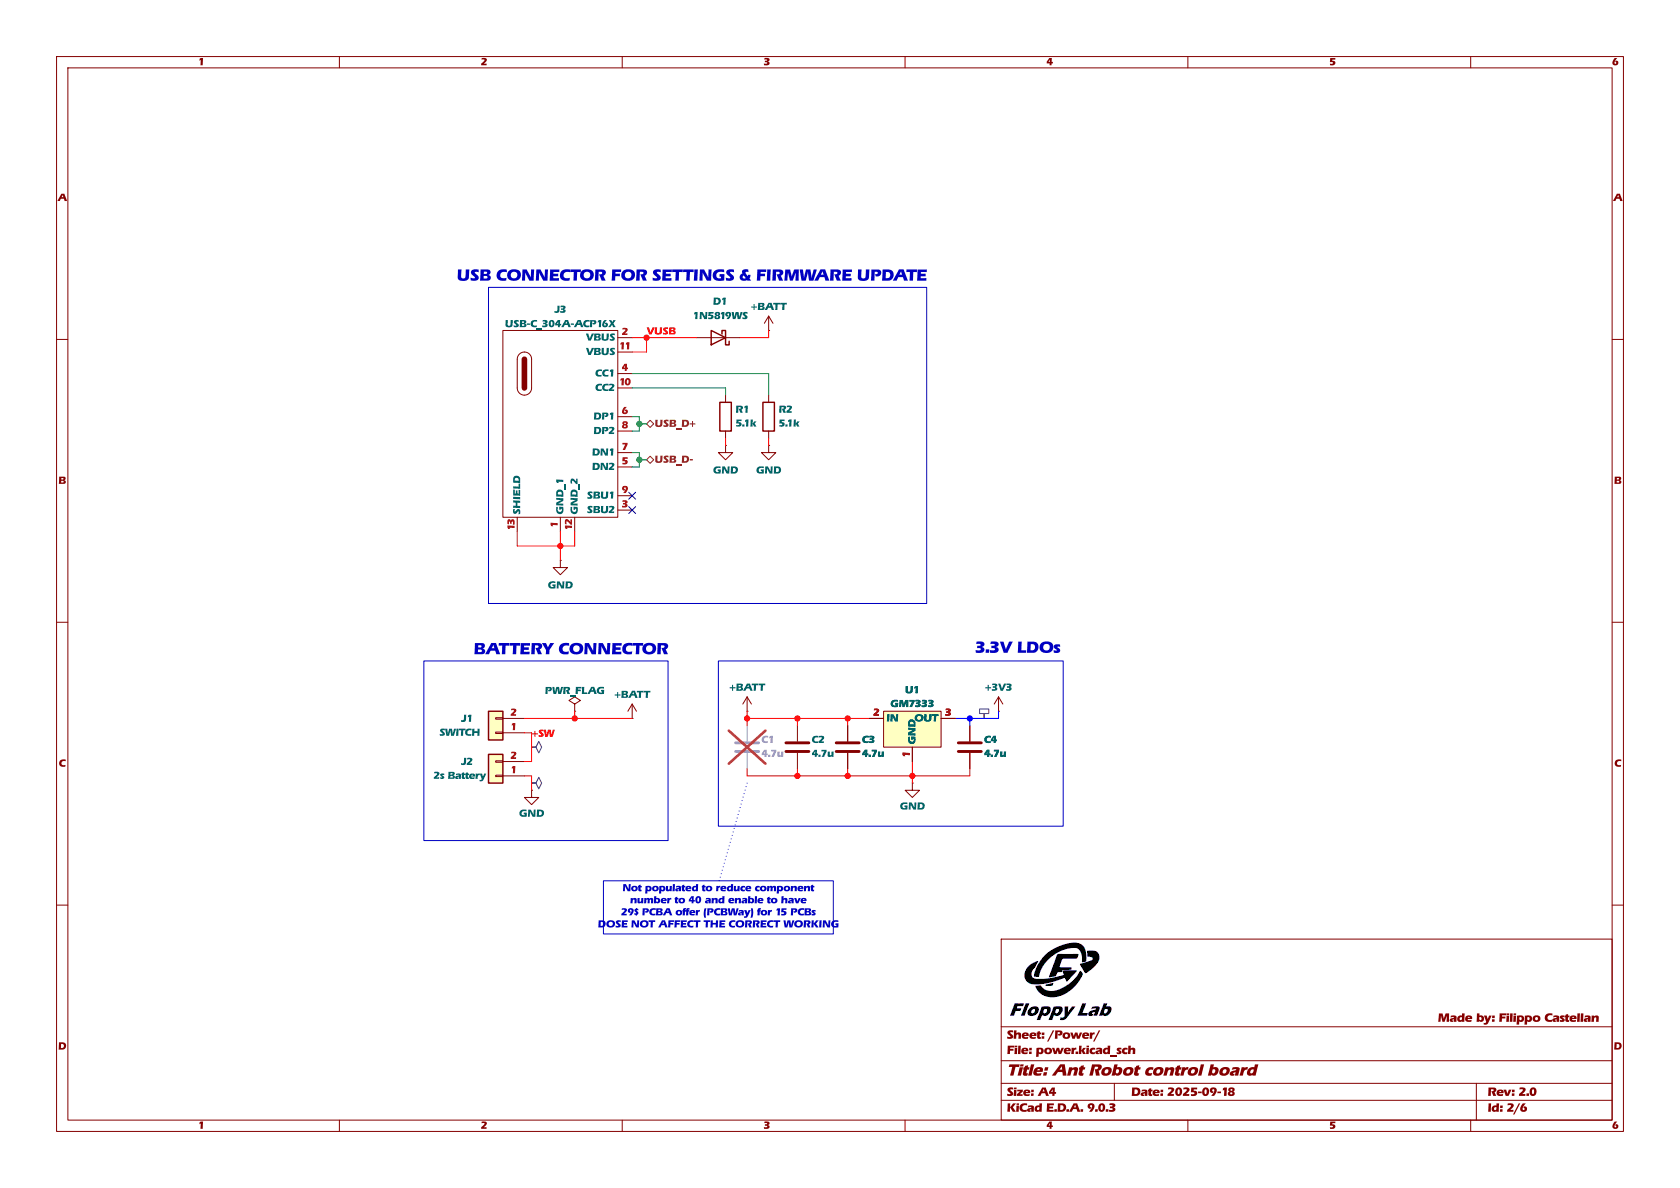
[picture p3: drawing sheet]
(kicad_sch
 (version 20250114)
 (generator "eeschema")
 (generator_version "9.0")
 (paper "A4")
 (title_block
  (title "Ant Robot control board")
  (date "2025-09-18")
  (rev "2.0")
  (company "Filippo Castellan"))
 (lib_symbols
  (symbol "Connector_Generic:Conn_01x02"
   (pin_names
    (offset 1.016) (hide yes)) (exclude_from_sim no) (in_bom yes) (on_board yes)
   (property "Reference" "J" (at 0 2.54 0) (effects (font (size 1.27 1.27))))
   (property "Value" "Conn_01x02" (at 0 -5.08 0) (effects (font (size 1.27 1.27))))
   (property "Footprint" "" (at 0 0 0) (effects (font (size 1.27 1.27)) (hide yes)))
   (property "Datasheet" "~" (at 0 0 0) (effects (font (size 1.27 1.27)) (hide yes)))
   (property "Description" "Generic connector, single row, 01x02, script generated (kicad-library-utils/schlib/autogen/connector/)" (at 0 0 0) (effects (font (size 1.27 1.27)) (hide yes)))
   (symbol "Conn_01x02_1_1"
    (rectangle (start -1.27 1.27) (end 1.27 -3.81) (stroke (width 0.254) (type default)) (fill (type background)))
    (rectangle (start -1.27 0.127) (end 0 -0.127) (stroke (width 0.1524) (type default)) (fill (type none)))
    (rectangle (start -1.27 -2.413) (end 0 -2.667) (stroke (width 0.1524) (type default)) (fill (type none)))
    (pin passive line (at -5.08 0 0) (length 3.81) (name "Pin_1" (effects (font (size 1.27 1.27)))) (number "1" (effects (font (size 1.27 1.27)))))
    (pin passive line (at -5.08 -2.54 0) (length 3.81) (name "Pin_2" (effects (font (size 1.27 1.27)))) (number "2" (effects (font (size 1.27 1.27))))))
   (embedded_fonts no))
  (symbol "Device:C"
   (pin_numbers (hide yes))
   (pin_names
    (offset 0.254)) (exclude_from_sim no) (in_bom yes) (on_board yes)
   (property "Reference" "C" (at 0.635 2.54 0) (effects (font (size 1.27 1.27)) (justify left)))
   (property "Value" "C" (at 0.635 -2.54 0) (effects (font (size 1.27 1.27)) (justify left)))
   (property "Footprint" "" (at 0.9652 -3.81 0) (effects (font (size 1.27 1.27)) (hide yes)))
   (property "Datasheet" "~" (at 0 0 0) (effects (font (size 1.27 1.27)) (hide yes)))
   (property "Description" "Unpolarized capacitor" (at 0 0 0) (effects (font (size 1.27 1.27)) (hide yes)))
   (symbol "C_0_1"
    (polyline (pts (xy -2.032 0.762) (xy 2.032 0.762)) (stroke (width 0.508) (type default)) (fill (type none)))
    (polyline (pts (xy -2.032 -0.762) (xy 2.032 -0.762)) (stroke (width 0.508) (type default)) (fill (type none))))
   (symbol "C_1_1"
    (pin passive line (at 0 3.81 270) (length 2.794) (name "~" (effects (font (size 1.27 1.27)))) (number "1" (effects (font (size 1.27 1.27)))))
    (pin passive line (at 0 -3.81 90) (length 2.794) (name "~" (effects (font (size 1.27 1.27)))) (number "2" (effects (font (size 1.27 1.27))))))
   (embedded_fonts no))
  (symbol "Device:D_Schottky"
   (pin_numbers (hide yes))
   (pin_names
    (offset 1.016) (hide yes)) (exclude_from_sim no) (in_bom yes) (on_board yes)
   (property "Reference" "D" (at 0 2.54 0) (effects (font (size 1.27 1.27))))
   (property "Value" "D_Schottky" (at 0 -2.54 0) (effects (font (size 1.27 1.27))))
   (property "Footprint" "" (at 0 0 0) (effects (font (size 1.27 1.27)) (hide yes)))
   (property "Datasheet" "~" (at 0 0 0) (effects (font (size 1.27 1.27)) (hide yes)))
   (property "Description" "Schottky diode" (at 0 0 0) (effects (font (size 1.27 1.27)) (hide yes)))
   (symbol "D_Schottky_0_1"
    (polyline (pts (xy -1.905 0.635) (xy -1.905 1.27) (xy -1.27 1.27) (xy -1.27 -1.27) (xy -0.635 -1.27) (xy -0.635 -0.635)) (stroke (width 0.254) (type default)) (fill (type none)))
    (polyline (pts (xy 1.27 1.27) (xy 1.27 -1.27) (xy -1.27 0) (xy 1.27 1.27)) (stroke (width 0.254) (type default)) (fill (type none)))
    (polyline (pts (xy 1.27 0) (xy -1.27 0)) (stroke (width 0) (type default)) (fill (type none))))
   (symbol "D_Schottky_1_1"
    (pin passive line (at -3.81 0 0) (length 2.54) (name "K" (effects (font (size 1.27 1.27)))) (number "1" (effects (font (size 1.27 1.27)))))
    (pin passive line (at 3.81 0 180) (length 2.54) (name "A" (effects (font (size 1.27 1.27)))) (number "2" (effects (font (size 1.27 1.27))))))
   (embedded_fonts no))
  (symbol "Device:R"
   (pin_numbers (hide yes))
   (pin_names
    (offset 0)) (exclude_from_sim no) (in_bom yes) (on_board yes)
   (property "Reference" "R" (at 2.032 0 90) (effects (font (size 1.27 1.27))))
   (property "Value" "R" (at 0 0 90) (effects (font (size 1.27 1.27))))
   (property "Footprint" "" (at -1.778 0 90) (effects (font (size 1.27 1.27)) (hide yes)))
   (property "Datasheet" "~" (at 0 0 0) (effects (font (size 1.27 1.27)) (hide yes)))
   (property "Description" "Resistor" (at 0 0 0) (effects (font (size 1.27 1.27)) (hide yes)))
   (symbol "R_0_1"
    (rectangle (start -1.016 -2.54) (end 1.016 2.54) (stroke (width 0.254) (type default)) (fill (type none))))
   (symbol "R_1_1"
    (pin passive line (at 0 3.81 270) (length 1.27) (name "~" (effects (font (size 1.27 1.27)))) (number "1" (effects (font (size 1.27 1.27)))))
    (pin passive line (at 0 -3.81 90) (length 1.27) (name "~" (effects (font (size 1.27 1.27)))) (number "2" (effects (font (size 1.27 1.27))))))
   (embedded_fonts no))
  (symbol "_MIA:USB-C_304A-ACP16X" (exclude_from_sim no) (in_bom yes) (on_board yes)
   (property "Reference" "J1" (at 0 18.889 0) (effects (font (size 1.27 1.27))))
   (property "Value" "USB-C_304A-ACP16X" (at 0 16.3521 0) (effects (font (size 1.27 1.27))))
   (property "Footprint" "_MIA footprint:USB_C_304A-ACP16X" (at 0 2.54 0) (effects (font (size 1.27 1.27)) (hide yes)))
   (property "Datasheet" "https://datasheet.lcsc.com/lcsc/2110291630_XUNPU-TYPEC-304A-ACP16W_C2909607.pdf" (at 0 2.54 0) (effects (font (size 1.27 1.27)) (hide yes)))
   (property "Description" "" (at 0 0 0) (effects (font (size 1.27 1.27)) (hide yes)))
   (symbol "USB-C_304A-ACP16X_0_1"
    (rectangle (start -10.16 15.24) (end 10.16 -17.78) (stroke (width 0.1524) (type default)) (fill (type none)))
    (polyline (pts (xy -7.62 10.16) (xy -7.62 5.08)) (stroke (width 0.1524) (type default)) (fill (type none)))
    (arc (start -6.35 11.43) (mid -5.452 11.058) (end -5.08 10.16) (stroke (width 0.1524) (type default)) (fill (type none)))
    (arc (start -5.08 5.08) (mid -5.452 4.182) (end -6.35 3.81) (stroke (width 0.1524) (type default)) (fill (type none)))
    (polyline (pts (xy -6.35 10.16) (xy -6.35 10.16)) (stroke (width 0.1524) (type default)) (fill (type none)))
    (polyline (pts (xy -6.35 10.16) (xy -6.35 5.08)) (stroke (width 1) (type default)) (fill (type none)))
    (arc (start -7.62 10.16) (mid -7.248 11.058) (end -6.35 11.43) (stroke (width 0.1524) (type default)) (fill (type none)))
    (arc (start -6.35 3.81) (mid -7.248 4.182) (end -7.62 5.08) (stroke (width 0.1524) (type default)) (fill (type none)))
    (polyline (pts (xy -5.08 10.16) (xy -5.08 5.08)) (stroke (width 0.1524) (type default)) (fill (type none))))
   (symbol "USB-C_304A-ACP16X_1_1"
    (pin power_out line (at -7.62 -20.32 90) (length 2.54) (name "SHIELD" (effects (font (size 1.27 1.27)))) (number "13" (effects (font (size 1.27 1.27)))))
    (pin power_out line (at 0 -20.32 90) (length 2.54) (name "GND_1" (effects (font (size 1.27 1.27)))) (number "1" (effects (font (size 1.27 1.27)))))
    (pin power_out line (at 2.54 -20.32 90) (length 2.54) (name "GND_2" (effects (font (size 1.27 1.27)))) (number "12" (effects (font (size 1.27 1.27)))))
    (pin power_out line (at 12.7 13.97 180) (length 2.54) (name "VBUS" (effects (font (size 1.27 1.27)))) (number "2" (effects (font (size 1.27 1.27)))))
    (pin power_out line (at 12.7 11.43 180) (length 2.54) (name "VBUS" (effects (font (size 1.27 1.27)))) (number "11" (effects (font (size 1.27 1.27)))))
    (pin unspecified line (at 12.7 7.62 180) (length 2.54) (name "CC1" (effects (font (size 1.27 1.27)))) (number "4" (effects (font (size 1.27 1.27)))))
    (pin unspecified line (at 12.7 5.08 180) (length 2.54) (name "CC2" (effects (font (size 1.27 1.27)))) (number "10" (effects (font (size 1.27 1.27)))))
    (pin bidirectional line (at 12.7 0 180) (length 2.54) (name "DP1" (effects (font (size 1.27 1.27)))) (number "6" (effects (font (size 1.27 1.27)))))
    (pin bidirectional line (at 12.7 -2.54 180) (length 2.54) (name "DP2" (effects (font (size 1.27 1.27)))) (number "8" (effects (font (size 1.27 1.27)))))
    (pin bidirectional line (at 12.7 -6.35 180) (length 2.54) (name "DN1" (effects (font (size 1.27 1.27)))) (number "7" (effects (font (size 1.27 1.27)))))
    (pin bidirectional line (at 12.7 -8.89 180) (length 2.54) (name "DN2" (effects (font (size 1.27 1.27)))) (number "5" (effects (font (size 1.27 1.27)))))
    (pin unspecified line (at 12.7 -13.97 180) (length 2.54) (name "SBU1" (effects (font (size 1.27 1.27)))) (number "9" (effects (font (size 1.27 1.27)))))
    (pin unspecified line (at 12.7 -16.51 180) (length 2.54) (name "SBU2" (effects (font (size 1.27 1.27)))) (number "3" (effects (font (size 1.27 1.27))))))
   (embedded_fonts no))
  (symbol "_My_power_management_IC:GM7333" (exclude_from_sim no) (in_bom yes) (on_board yes)
   (property "Reference" "U1" (at 0 3.7156 0) (effects (font (size 1.27 1.27))))
   (property "Value" "GM7333" (at 0 1.27 0) (effects (font (size 1.27 1.27))))
   (property "Footprint" "Package_TO_SOT_SMD:SOT-89-3" (at 0.762 12.446 0) (effects (font (size 1.27 1.27)) (hide yes)))
   (property "Datasheet" "https://www.lcsc.com/datasheet/lcsc_datasheet_2308181508_GATEMODE-GM7333_C2833582.pdf" (at 0.254 16.002 0) (effects (font (size 1.27 1.27)) (hide yes)))
   (property "Description" "250mA LDO 40Vin 3.3Vout" (at 0.254 14.224 0) (effects (font (size 1.27 1.27)) (hide yes)))
   (property "LCSC" "C2833582" (at 0 0 0) (effects (font (size 1.27 1.27)) (hide yes)))
   (symbol "GM7333_1_1"
    (rectangle (start -5.08 0) (end 5.08 -6.35) (stroke (width 0) (type default)) (fill (type background)))
    (pin power_in line (at -7.62 -1.27 0) (length 2.54) (name "IN" (effects (font (size 1.27 1.27)))) (number "2" (effects (font (size 1.27 1.27)))))
    (pin power_in line (at 0 -8.89 90) (length 2.54) (name "GND" (effects (font (size 1.27 1.27)))) (number "1" (effects (font (size 1.27 1.27)))))
    (pin power_out line (at 7.62 -1.27 180) (length 2.54) (name "OUT" (effects (font (size 1.27 1.27)))) (number "3" (effects (font (size 1.27 1.27))))))
   (embedded_fonts no))
  (symbol "power:+3V3"
   (power)
   (pin_numbers (hide yes))
   (pin_names
    (offset 0) (hide yes)) (exclude_from_sim no) (in_bom yes) (on_board yes)
   (property "Reference" "#PWR" (at 0 -3.81 0) (effects (font (size 1.27 1.27)) (hide yes)))
   (property "Value" "+3V3" (at 0 3.556 0) (effects (font (size 1.27 1.27))))
   (property "Footprint" "" (at 0 0 0) (effects (font (size 1.27 1.27)) (hide yes)))
   (property "Datasheet" "" (at 0 0 0) (effects (font (size 1.27 1.27)) (hide yes)))
   (property "Description" "Power symbol creates a global label with name \"+3V3\"" (at 0 0 0) (effects (font (size 1.27 1.27)) (hide yes)))
   (symbol "+3V3_0_1"
    (polyline (pts (xy -0.762 1.27) (xy 0 2.54)) (stroke (width 0) (type default)) (fill (type none)))
    (polyline (pts (xy 0 2.54) (xy 0.762 1.27)) (stroke (width 0) (type default)) (fill (type none)))
    (polyline (pts (xy 0 0) (xy 0 2.54)) (stroke (width 0) (type default)) (fill (type none))))
   (symbol "+3V3_1_1"
    (pin power_in line (at 0 0 90) (length 0) (name "~" (effects (font (size 1.27 1.27)))) (number "1" (effects (font (size 1.27 1.27))))))
   (embedded_fonts no))
  (symbol "power:+BATT"
   (power)
   (pin_numbers (hide yes))
   (pin_names
    (offset 0) (hide yes)) (exclude_from_sim no) (in_bom yes) (on_board yes)
   (property "Reference" "#PWR" (at 0 -3.81 0) (effects (font (size 1.27 1.27)) (hide yes)))
   (property "Value" "+BATT" (at 0 3.556 0) (effects (font (size 1.27 1.27))))
   (property "Footprint" "" (at 0 0 0) (effects (font (size 1.27 1.27)) (hide yes)))
   (property "Datasheet" "" (at 0 0 0) (effects (font (size 1.27 1.27)) (hide yes)))
   (property "Description" "Power symbol creates a global label with name \"+BATT\"" (at 0 0 0) (effects (font (size 1.27 1.27)) (hide yes)))
   (symbol "+BATT_0_1"
    (polyline (pts (xy -0.762 1.27) (xy 0 2.54)) (stroke (width 0) (type default)) (fill (type none)))
    (polyline (pts (xy 0 2.54) (xy 0.762 1.27)) (stroke (width 0) (type default)) (fill (type none)))
    (polyline (pts (xy 0 0) (xy 0 2.54)) (stroke (width 0) (type default)) (fill (type none))))
   (symbol "+BATT_1_1"
    (pin power_in line (at 0 0 90) (length 0) (name "~" (effects (font (size 1.27 1.27)))) (number "1" (effects (font (size 1.27 1.27))))))
   (embedded_fonts no))
  (symbol "power:GND"
   (power)
   (pin_numbers (hide yes))
   (pin_names
    (offset 0) (hide yes)) (exclude_from_sim no) (in_bom yes) (on_board yes)
   (property "Reference" "#PWR" (at 0 -6.35 0) (effects (font (size 1.27 1.27)) (hide yes)))
   (property "Value" "GND" (at 0 -3.81 0) (effects (font (size 1.27 1.27))))
   (property "Footprint" "" (at 0 0 0) (effects (font (size 1.27 1.27)) (hide yes)))
   (property "Datasheet" "" (at 0 0 0) (effects (font (size 1.27 1.27)) (hide yes)))
   (property "Description" "Power symbol creates a global label with name \"GND\" , ground" (at 0 0 0) (effects (font (size 1.27 1.27)) (hide yes)))
   (symbol "GND_0_1"
    (polyline (pts (xy 0 0) (xy 0 -1.27) (xy 1.27 -1.27) (xy 0 -2.54) (xy -1.27 -1.27) (xy 0 -1.27)) (stroke (width 0) (type default)) (fill (type none))))
   (symbol "GND_1_1"
    (pin power_in line (at 0 0 270) (length 0) (name "~" (effects (font (size 1.27 1.27)))) (number "1" (effects (font (size 1.27 1.27))))))
   (embedded_fonts no))
  (symbol "power:PWR_FLAG"
   (power)
   (pin_numbers (hide yes))
   (pin_names
    (offset 0) (hide yes)) (exclude_from_sim no) (in_bom yes) (on_board yes)
   (property "Reference" "#FLG" (at 0 1.905 0) (effects (font (size 1.27 1.27)) (hide yes)))
   (property "Value" "PWR_FLAG" (at 0 3.81 0) (effects (font (size 1.27 1.27))))
   (property "Footprint" "" (at 0 0 0) (effects (font (size 1.27 1.27)) (hide yes)))
   (property "Datasheet" "~" (at 0 0 0) (effects (font (size 1.27 1.27)) (hide yes)))
   (property "Description" "Special symbol for telling ERC where power comes from" (at 0 0 0) (effects (font (size 1.27 1.27)) (hide yes)))
   (symbol "PWR_FLAG_0_0"
    (pin power_out line (at 0 0 90) (length 0) (name "pwr" (effects (font (size 1.27 1.27)))) (number "1" (effects (font (size 1.27 1.27))))))
   (symbol "PWR_FLAG_0_1"
    (polyline (pts (xy 0 0) (xy 0 1.27) (xy -1.016 1.905) (xy 0 2.54) (xy 1.016 1.905) (xy 0 1.27)) (stroke (width 0) (type default)) (fill (type none))))
   (embedded_fonts no)))
 (rectangle
  (start 86.36 50.8)
  (end 163.83 106.68)
  (stroke (width 0) (type default))
  (fill (type none)))
 (rectangle
  (start 74.93 116.84)
  (end 118.11 148.59)
  (stroke (width 0) (type default))
  (fill (type none)))
 (rectangle
  (start 127 116.84)
  (end 187.96 146.05)
  (stroke (width 0) (type default))
  (fill (type none)))
 (rectangle
  (start 106.68 155.702)
  (end 147.32 165.1)
  (stroke (width 0) (type default))
  (fill (type none)))
 (text "BATTERY CONNECTOR"
  (exclude_from_sim no)
  (at 118.11 115.57 0)
  (effects (font (size 2 2) (thickness 0.4)
    (bold yes)) (justify right)))
 (text "3.3V LDOs"
  (exclude_from_sim no)
  (at 187.452 115.316 0)
  (effects (font (size 2 2) (thickness 0.4)
    (bold yes)) (justify right)))
 (text "USB CONNECTOR FOR SETTINGS & FIRMWARE UPDATE"
  (exclude_from_sim no)
  (at 163.83 49.53 0)
  (effects (font (size 2 2) (thickness 0.4)
    (bold yes)) (justify right)))
 (text "Not populated to reduce component\nnumber to 40 and enable to have\n29$ PCBA offer (PCBWay) for 15 PCBs\nDOSE NOT AFFECT THE CORRECT WORKING"
  (exclude_from_sim no)
  (at 127 160.782 0)
  (effects (font (size 1.27 1.27))))
 (junction
  (at 113.03 74.93)
  (diameter 0)
  (color 0 0 0 0))
 (junction
  (at 114.3 59.69)
  (diameter 0)
  (color 0 0 0 0))
 (junction
  (at 113.03 81.28)
  (diameter 0)
  (color 0 0 0 0))
 (junction
  (at 140.97 137.16)
  (diameter 0)
  (color 0 0 0 0))
 (junction
  (at 149.86 137.16)
  (diameter 0)
  (color 0 0 0 0))
 (junction
  (at 161.29 137.16)
  (diameter 0)
  (color 0 0 0 0))
 (junction
  (at 149.86 127)
  (diameter 0)
  (color 0 0 0 0))
 (junction
  (at 101.6 127)
  (diameter 0)
  (color 0 0 0 0))
 (junction
  (at 99.06 96.52)
  (diameter 0)
  (color 0 0 0 0))
 (junction
  (at 171.45 127)
  (diameter 0)
  (color 0 0 0 0))
 (junction
  (at 140.97 127)
  (diameter 0)
  (color 0 0 0 0))
 (junction
  (at 132.08 127)
  (diameter 0)
  (color 0 0 0 0))
 (no_connect
  (at 111.76 87.63))
 (no_connect
  (at 111.76 90.17))
 (wire
  (pts (xy 93.98 129.54) (xy 92.71 129.54))
  (stroke (width 0) (type default)))
 (wire
  (pts (xy 111.76 80.01) (xy 113.03 80.01))
  (stroke (width 0) (type default)))
 (wire
  (pts (xy 99.06 96.52) (xy 101.6 96.52))
  (stroke (width 0) (type default)))
 (wire
  (pts (xy 140.97 137.16) (xy 149.86 137.16))
  (stroke (width 0) (type default)))
 (wire
  (pts (xy 111.76 76.2) (xy 113.03 76.2))
  (stroke (width 0) (type default)))
 (wire
  (pts (xy 132.08 127) (xy 132.08 128.27))
  (stroke (width 0) (type default)))
 (wire
  (pts (xy 132.08 137.16) (xy 140.97 137.16))
  (stroke (width 0) (type default)))
 (wire
  (pts (xy 93.98 137.16) (xy 93.98 139.7))
  (stroke (width 0) (type default)))
 (wire
  (pts (xy 91.44 96.52) (xy 99.06 96.52))
  (stroke (width 0) (type default)))
 (wire
  (pts (xy 113.03 74.93) (xy 114.3 74.93))
  (stroke (width 0) (type default)))
 (wire
  (pts (xy 92.71 127) (xy 101.6 127))
  (stroke (width 0) (type default)))
 (wire
  (pts (xy 132.08 125.73) (xy 132.08 127))
  (stroke (width 0) (type default)))
 (wire
  (pts (xy 93.98 134.62) (xy 92.71 134.62))
  (stroke (width 0) (type default)))
 (wire
  (pts (xy 161.29 134.62) (xy 161.29 137.16))
  (stroke (width 0) (type default)))
 (wire
  (pts (xy 113.03 81.28) (xy 113.03 80.01))
  (stroke (width 0) (type default)))
 (wire
  (pts (xy 149.86 127) (xy 153.67 127))
  (stroke (width 0) (type default)))
 (wire
  (pts (xy 171.45 127) (xy 171.45 128.27))
  (stroke (width 0) (type default)))
 (wire
  (pts (xy 101.6 127) (xy 111.76 127))
  (stroke (width 0) (type default)))
 (wire
  (pts (xy 128.27 77.47) (xy 128.27 78.74))
  (stroke (width 0) (type default)))
 (wire
  (pts (xy 128.27 68.58) (xy 128.27 69.85))
  (stroke (width 0) (type default)))
 (wire
  (pts (xy 99.06 96.52) (xy 99.06 99.06))
  (stroke (width 0) (type default)))
 (wire
  (pts (xy 132.08 127) (xy 140.97 127))
  (stroke (width 0) (type default)))
 (wire
  (pts (xy 161.29 137.16) (xy 161.29 138.43))
  (stroke (width 0) (type default)))
 (wire
  (pts (xy 168.91 127) (xy 171.45 127))
  (stroke (width 0) (type default)))
 (wire
  (pts (xy 114.3 62.23) (xy 114.3 59.69))
  (stroke (width 0) (type default)))
 (wire
  (pts (xy 149.86 127) (xy 149.86 128.27))
  (stroke (width 0) (type default)))
 (wire
  (pts (xy 113.03 76.2) (xy 113.03 74.93))
  (stroke (width 0) (type default)))
 (wire
  (pts (xy 135.89 69.85) (xy 135.89 66.04))
  (stroke (width 0) (type default)))
 (wire
  (pts (xy 132.08 135.89) (xy 132.08 137.16))
  (stroke (width 0) (type default)))
 (wire
  (pts (xy 171.45 127) (xy 176.53 127))
  (stroke (width 0) (type default)))
 (wire
  (pts (xy 111.76 73.66) (xy 113.03 73.66))
  (stroke (width 0) (type default)))
 (wire
  (pts (xy 92.71 137.16) (xy 93.98 137.16))
  (stroke (width 0) (type default)))
 (wire
  (pts (xy 111.76 59.69) (xy 114.3 59.69))
  (stroke (width 0) (type default)))
 (wire
  (pts (xy 149.86 137.16) (xy 149.86 135.89))
  (stroke (width 0) (type default)))
 (wire
  (pts (xy 171.45 137.16) (xy 171.45 135.89))
  (stroke (width 0) (type default)))
 (wire
  (pts (xy 101.6 127) (xy 101.6 125.73))
  (stroke (width 0) (type default)))
 (wire
  (pts (xy 93.98 129.54) (xy 93.98 134.62))
  (stroke (width 0) (type default)))
 (wire
  (pts (xy 111.76 62.23) (xy 114.3 62.23))
  (stroke (width 0) (type default)))
 (wire
  (pts (xy 140.97 127) (xy 149.86 127))
  (stroke (width 0) (type default)))
 (wire
  (pts (xy 113.03 74.93) (xy 113.03 73.66))
  (stroke (width 0) (type default)))
 (wire
  (pts (xy 130.81 59.69) (xy 135.89 59.69))
  (stroke (width 0) (type default)))
 (wire
  (pts (xy 113.03 81.28) (xy 113.03 82.55))
  (stroke (width 0) (type default)))
 (wire
  (pts (xy 101.6 96.52) (xy 101.6 93.98))
  (stroke (width 0) (type default)))
 (wire
  (pts (xy 140.97 135.89) (xy 140.97 137.16))
  (stroke (width 0) (type default)))
 (wire
  (pts (xy 135.89 77.47) (xy 135.89 78.74))
  (stroke (width 0) (type default)))
 (wire
  (pts (xy 161.29 137.16) (xy 171.45 137.16))
  (stroke (width 0) (type default)))
 (wire
  (pts (xy 176.53 125.73) (xy 176.53 127))
  (stroke (width 0) (type default)))
 (wire
  (pts (xy 135.89 66.04) (xy 111.76 66.04))
  (stroke (width 0) (type default)))
 (wire
  (pts (xy 113.03 81.28) (xy 114.3 81.28))
  (stroke (width 0) (type default)))
 (wire
  (pts (xy 140.97 127) (xy 140.97 128.27))
  (stroke (width 0) (type default)))
 (wire
  (pts (xy 111.76 68.58) (xy 128.27 68.58))
  (stroke (width 0) (type default)))
 (wire
  (pts (xy 111.76 82.55) (xy 113.03 82.55))
  (stroke (width 0) (type default)))
 (wire
  (pts (xy 149.86 137.16) (xy 161.29 137.16))
  (stroke (width 0) (type default)))
 (wire
  (pts (xy 99.06 93.98) (xy 99.06 96.52))
  (stroke (width 0) (type default)))
 (wire
  (pts (xy 135.89 58.42) (xy 135.89 59.69))
  (stroke (width 0) (type default)))
 (polyline
  (pts (xy 132.08 138.43) (xy 127 156.21))
  (stroke (width 0) (type dot)))
 (wire
  (pts (xy 91.44 93.98) (xy 91.44 96.52))
  (stroke (width 0) (type default)))
 (wire
  (pts (xy 114.3 59.69) (xy 123.19 59.69))
  (stroke (width 0) (type default)))
 (label "+SW"
  (at 93.98 130.81 0)
  (effects (font (size 1.27 1.27)) (justify left bottom)))
 (label "VUSB"
  (at 114.3 59.69 0)
  (effects (font (size 1.27 1.27)) (justify left bottom)))
 (hierarchical_label "USB_D+"
  (shape bidirectional)
  (at 114.3 74.93 0)
  (effects (font (size 1.27 1.27)) (justify left)))
 (hierarchical_label "USB_D-"
  (shape bidirectional)
  (at 114.3 81.28 0)
  (effects (font (size 1.27 1.27)) (justify left)))
 (netclass_flag ""
  (length 1.27)
  (shape diamond)
  (at 93.98 138.43 270)
  (fields_autoplaced yes)
  (effects (font (size 1.27 1.27)) (justify right bottom))
  (property "Netclass" "Power" (at 95.25 137.2235 90) (effects (font (size 1.27 1.27)
    (italic yes)) (justify left) (hide yes))))
 (netclass_flag ""
  (length 1.27)
  (shape rectangle)
  (at 173.99 127 0)
  (fields_autoplaced yes)
  (effects (font (size 1.27 1.27)) (justify left bottom))
  (property "Netclass" "Power Logic" (at 175.1965 125.73 0) (effects (font (size 1.27 1.27)
    (italic yes)) (justify left) (hide yes))))
 (netclass_flag ""
  (length 1.27)
  (shape diamond)
  (at 93.98 132.08 270)
  (fields_autoplaced yes)
  (effects (font (size 1.27 1.27)) (justify right bottom))
  (property "Netclass" "Power" (at 95.25 130.8735 90) (effects (font (size 1.27 1.27)
    (italic yes)) (justify left) (hide yes))))
 (symbol
  (lib_id "Connector_Generic:Conn_01x02")
  (at 87.63 137.16 180)
  (unit 1)
  (exclude_from_sim no)
  (in_bom no)
  (on_board yes)
  (dnp no)
  (property "Reference" "J2" (at 82.55 134.6946 0) (effects (font (size 1.27 1.27))))
  (property "Value" "2s Battery" (at 81.28 137.16 0) (effects (font (size 1.27 1.27))))
  (property "Footprint" "_MY_connectors:01x02_TH_pad_renforced" (at 87.63 137.16 0) (effects (font (size 1.27 1.27)) (hide yes)))
  (property "Datasheet" "~" (at 87.63 137.16 0) (effects (font (size 1.27 1.27)) (hide yes)))
  (property "Description" "Generic connector, single row, 01x02, script generated (kicad-library-utils/schlib/autogen/connector/)" (at 87.63 137.16 0) (effects (font (size 1.27 1.27)) (hide yes)))
  (pin "1")
  (pin "2"))
 (symbol
  (lib_id "power:PWR_FLAG")
  (at 101.6 125.73 0)
  (unit 1)
  (exclude_from_sim no)
  (in_bom yes)
  (on_board yes)
  (dnp no)
  (fields_autoplaced yes)
  (property "Reference" "#FLG01" (at 101.6 123.825 0) (effects (font (size 1.27 1.27)) (hide yes)))
  (property "Value" "PWR_FLAG" (at 101.6 122.1542 0) (effects (font (size 1.27 1.27))))
  (property "Footprint" "" (at 101.6 125.73 0) (effects (font (size 1.27 1.27)) (hide yes)))
  (property "Datasheet" "~" (at 101.6 125.73 0) (effects (font (size 1.27 1.27)) (hide yes)))
  (property "Description" "" (at 101.6 125.73 0) (effects (font (size 1.27 1.27)) (hide yes)))
  (pin "1"))
 (symbol
  (lib_id "Device:R")
  (at 128.27 73.66 0)
  (unit 1)
  (exclude_from_sim no)
  (in_bom yes)
  (on_board yes)
  (dnp no)
  (property "Reference" "R1" (at 130.048 72.4372 0) (effects (font (size 1.27 1.27)) (justify left)))
  (property "Value" "5.1k" (at 130.048 74.8828 0) (effects (font (size 1.27 1.27)) (justify left)))
  (property "Footprint" "Resistor_SMD:R_0402_1005Metric" (at 126.492 73.66 90) (effects (font (size 1.27 1.27)) (hide yes)))
  (property "Datasheet" "~" (at 128.27 73.66 0) (effects (font (size 1.27 1.27)) (hide yes)))
  (property "Description" "Resistor" (at 128.27 73.66 0) (effects (font (size 1.27 1.27)) (hide yes)))
  (property "LCSC" "C25905" (at 128.27 73.66 0) (effects (font (size 1.27 1.27)) (hide yes)))
  (pin "1")
  (pin "2"))
 (symbol
  (lib_id "_My_power_management_IC:GM7333")
  (at 161.29 125.73 0)
  (unit 1)
  (exclude_from_sim no)
  (in_bom yes)
  (on_board yes)
  (dnp no)
  (property "Reference" "U1" (at 161.29 122.0144 0) (effects (font (size 1.27 1.27))))
  (property "Value" "GM7333" (at 161.29 124.46 0) (effects (font (size 1.27 1.27))))
  (property "Footprint" "Package_TO_SOT_SMD:SOT-89-3" (at 162.052 113.284 0) (effects (font (size 1.27 1.27)) (hide yes)))
  (property "Datasheet" "https://www.lcsc.com/datasheet/lcsc_datasheet_2308181508_GATEMODE-GM7333_C2833582.pdf" (at 161.544 109.728 0) (effects (font (size 1.27 1.27)) (hide yes)))
  (property "Description" "250mA LDO 40Vin 3.3Vout" (at 161.544 111.506 0) (effects (font (size 1.27 1.27)) (hide yes)))
  (property "LCSC" "C2833582" (at 161.29 125.73 0) (effects (font (size 1.27 1.27)) (hide yes)))
  (pin "3")
  (pin "1")
  (pin "2"))
 (symbol
  (lib_id "Device:D_Schottky")
  (at 127 59.69 180)
  (unit 1)
  (exclude_from_sim no)
  (in_bom yes)
  (on_board yes)
  (dnp no)
  (fields_autoplaced yes)
  (property "Reference" "D1" (at 127.3175 53.34 0) (effects (font (size 1.27 1.27))))
  (property "Value" "1N5819WS" (at 127.3175 55.88 0) (effects (font (size 1.27 1.27))))
  (property "Footprint" "Diode_SMD:D_SOD-323" (at 127 59.69 0) (effects (font (size 1.27 1.27)) (hide yes)))
  (property "Datasheet" "https://www.lcsc.com/datasheet/C191023.pdf" (at 127 59.69 0) (effects (font (size 1.27 1.27)) (hide yes)))
  (property "Description" "Schottky diode" (at 127 59.69 0) (effects (font (size 1.27 1.27)) (hide yes)))
  (property "LCSC" "C191023" (at 127 59.69 0) (effects (font (size 1.27 1.27)) (hide yes)))
  (pin "1")
  (pin "2"))
 (symbol
  (lib_id "_MIA:USB-C_304A-ACP16X")
  (at 99.06 73.66 0)
  (unit 1)
  (exclude_from_sim no)
  (in_bom yes)
  (on_board yes)
  (dnp no)
  (fields_autoplaced yes)
  (property "Reference" "J3" (at 99.06 54.771 0) (effects (font (size 1.27 1.27))))
  (property "Value" "USB-C_304A-ACP16X" (at 99.06 57.3079 0) (effects (font (size 1.27 1.27))))
  (property "Footprint" "_MIA footprint:USB_C_304A-ACP16X" (at 99.06 71.12 0) (effects (font (size 1.27 1.27)) (hide yes)))
  (property "Datasheet" "https://datasheet.lcsc.com/lcsc/2110291630_XUNPU-TYPEC-304A-ACP16W_C2909607.pdf" (at 99.06 71.12 0) (effects (font (size 1.27 1.27)) (hide yes)))
  (property "Description" "" (at 99.06 73.66 0) (effects (font (size 1.27 1.27)) (hide yes)))
  (property "LCSC" "C2909609" (at 99.06 73.66 0) (effects (font (size 1.27 1.27)) (hide yes)))
  (pin "1")
  (pin "10")
  (pin "11")
  (pin "12")
  (pin "13")
  (pin "2")
  (pin "3")
  (pin "4")
  (pin "5")
  (pin "6")
  (pin "7")
  (pin "8")
  (pin "9"))
 (symbol
  (lib_id "power:GND")
  (at 99.06 99.06 0)
  (unit 1)
  (exclude_from_sim no)
  (in_bom yes)
  (on_board yes)
  (dnp no)
  (property "Reference" "#PWR02" (at 99.06 105.41 0) (effects (font (size 1.27 1.27)) (hide yes)))
  (property "Value" "GND" (at 99.06 103.5034 0) (effects (font (size 1.27 1.27))))
  (property "Footprint" "" (at 99.06 99.06 0) (effects (font (size 1.27 1.27)) (hide yes)))
  (property "Datasheet" "" (at 99.06 99.06 0) (effects (font (size 1.27 1.27)) (hide yes)))
  (property "Description" "" (at 99.06 99.06 0) (effects (font (size 1.27 1.27)) (hide yes)))
  (pin "1"))
 (symbol
  (lib_id "power:GND")
  (at 161.29 138.43 0)
  (unit 1)
  (exclude_from_sim no)
  (in_bom yes)
  (on_board yes)
  (dnp no)
  (property "Reference" "#PWR08" (at 161.29 144.78 0) (effects (font (size 1.27 1.27)) (hide yes)))
  (property "Value" "GND" (at 161.29 142.5837 0) (effects (font (size 1.27 1.27))))
  (property "Footprint" "" (at 161.29 138.43 0) (effects (font (size 1.27 1.27)) (hide yes)))
  (property "Datasheet" "" (at 161.29 138.43 0) (effects (font (size 1.27 1.27)) (hide yes)))
  (property "Description" "Power symbol creates a global label with name \"GND\" , ground" (at 161.29 138.43 0) (effects (font (size 1.27 1.27)) (hide yes)))
  (pin "1"))
 (symbol
  (lib_id "Device:C")
  (at 132.08 132.08 0)
  (unit 1)
  (exclude_from_sim no)
  (in_bom yes)
  (on_board yes)
  (dnp yes)
  (property "Reference" "C1" (at 134.62 130.81 0) (effects (font (size 1.27 1.27)) (justify left)))
  (property "Value" "4.7u" (at 134.62 133.2754 0) (effects (font (size 1.27 1.27)) (justify left)))
  (property "Footprint" "Capacitor_SMD:C_0402_1005Metric" (at 133.0452 135.89 0) (effects (font (size 1.27 1.27)) (hide yes)))
  (property "Datasheet" "~" (at 132.08 132.08 0) (effects (font (size 1.27 1.27)) (hide yes)))
  (property "Description" "Unpolarized capacitor" (at 132.08 132.08 0) (effects (font (size 1.27 1.27)) (hide yes)))
  (property "VOLTAGE" "25V" (at 132.08 132.08 0) (effects (font (size 1.27 1.27)) (hide yes)))
  (property "LCSC" "C2858031" (at 132.08 132.08 0) (effects (font (size 1.27 1.27)) (hide yes)))
  (pin "1")
  (pin "2"))
 (symbol
  (lib_id "power:GND")
  (at 128.27 78.74 0)
  (unit 1)
  (exclude_from_sim no)
  (in_bom yes)
  (on_board yes)
  (dnp no)
  (property "Reference" "#PWR04" (at 128.27 85.09 0) (effects (font (size 1.27 1.27)) (hide yes)))
  (property "Value" "GND" (at 128.27 83.1834 0) (effects (font (size 1.27 1.27))))
  (property "Footprint" "" (at 128.27 78.74 0) (effects (font (size 1.27 1.27)) (hide yes)))
  (property "Datasheet" "" (at 128.27 78.74 0) (effects (font (size 1.27 1.27)) (hide yes)))
  (property "Description" "" (at 128.27 78.74 0) (effects (font (size 1.27 1.27)) (hide yes)))
  (pin "1"))
 (symbol
  (lib_id "Device:R")
  (at 135.89 73.66 0)
  (unit 1)
  (exclude_from_sim no)
  (in_bom yes)
  (on_board yes)
  (dnp no)
  (property "Reference" "R2" (at 137.668 72.4372 0) (effects (font (size 1.27 1.27)) (justify left)))
  (property "Value" "5.1k" (at 137.668 74.8828 0) (effects (font (size 1.27 1.27)) (justify left)))
  (property "Footprint" "Resistor_SMD:R_0402_1005Metric" (at 134.112 73.66 90) (effects (font (size 1.27 1.27)) (hide yes)))
  (property "Datasheet" "~" (at 135.89 73.66 0) (effects (font (size 1.27 1.27)) (hide yes)))
  (property "Description" "Resistor" (at 135.89 73.66 0) (effects (font (size 1.27 1.27)) (hide yes)))
  (property "LCSC" "C25905" (at 135.89 73.66 0) (effects (font (size 1.27 1.27)) (hide yes)))
  (pin "1")
  (pin "2"))
 (symbol
  (lib_id "power:GND")
  (at 135.89 78.74 0)
  (unit 1)
  (exclude_from_sim no)
  (in_bom yes)
  (on_board yes)
  (dnp no)
  (property "Reference" "#PWR07" (at 135.89 85.09 0) (effects (font (size 1.27 1.27)) (hide yes)))
  (property "Value" "GND" (at 135.89 83.1834 0) (effects (font (size 1.27 1.27))))
  (property "Footprint" "" (at 135.89 78.74 0) (effects (font (size 1.27 1.27)) (hide yes)))
  (property "Datasheet" "" (at 135.89 78.74 0) (effects (font (size 1.27 1.27)) (hide yes)))
  (property "Description" "" (at 135.89 78.74 0) (effects (font (size 1.27 1.27)) (hide yes)))
  (pin "1"))
 (symbol
  (lib_id "Device:C")
  (at 171.45 132.08 0)
  (unit 1)
  (exclude_from_sim no)
  (in_bom yes)
  (on_board yes)
  (dnp no)
  (property "Reference" "C4" (at 173.99 130.81 0) (effects (font (size 1.27 1.27)) (justify left)))
  (property "Value" "4.7u" (at 173.99 133.2754 0) (effects (font (size 1.27 1.27)) (justify left)))
  (property "Footprint" "Capacitor_SMD:C_0402_1005Metric" (at 172.4152 135.89 0) (effects (font (size 1.27 1.27)) (hide yes)))
  (property "Datasheet" "~" (at 171.45 132.08 0) (effects (font (size 1.27 1.27)) (hide yes)))
  (property "Description" "Unpolarized capacitor" (at 171.45 132.08 0) (effects (font (size 1.27 1.27)) (hide yes)))
  (property "LCSC" "C2858031" (at 171.45 132.08 0) (effects (font (size 1.27 1.27)) (hide yes)))
  (pin "1")
  (pin "2"))
 (symbol
  (lib_id "power:+BATT")
  (at 135.89 58.42 0)
  (mirror y)
  (unit 1)
  (exclude_from_sim no)
  (in_bom yes)
  (on_board yes)
  (dnp no)
  (fields_autoplaced yes)
  (property "Reference" "#PWR06" (at 135.89 62.23 0) (effects (font (size 1.27 1.27)) (hide yes)))
  (property "Value" "+BATT" (at 135.89 54.2663 0) (effects (font (size 1.27 1.27))))
  (property "Footprint" "" (at 135.89 58.42 0) (effects (font (size 1.27 1.27)) (hide yes)))
  (property "Datasheet" "" (at 135.89 58.42 0) (effects (font (size 1.27 1.27)) (hide yes)))
  (property "Description" "Power symbol creates a global label with name \"+BATT\"" (at 135.89 58.42 0) (effects (font (size 1.27 1.27)) (hide yes)))
  (pin "1"))
 (symbol
  (lib_id "Connector_Generic:Conn_01x02")
  (at 87.63 129.54 180)
  (unit 1)
  (exclude_from_sim no)
  (in_bom no)
  (on_board yes)
  (dnp no)
  (property "Reference" "J1" (at 82.55 127.0746 0) (effects (font (size 1.27 1.27))))
  (property "Value" "SWITCH" (at 81.28 129.54 0) (effects (font (size 1.27 1.27))))
  (property "Footprint" "_MY_connectors:01x02_TH_pad_renforced" (at 87.63 129.54 0) (effects (font (size 1.27 1.27)) (hide yes)))
  (property "Datasheet" "~" (at 87.63 129.54 0) (effects (font (size 1.27 1.27)) (hide yes)))
  (property "Description" "Generic connector, single row, 01x02, script generated (kicad-library-utils/schlib/autogen/connector/)" (at 87.63 129.54 0) (effects (font (size 1.27 1.27)) (hide yes)))
  (pin "1")
  (pin "2"))
 (symbol
  (lib_id "power:+3V3")
  (at 176.53 125.73 0)
  (unit 1)
  (exclude_from_sim no)
  (in_bom yes)
  (on_board yes)
  (dnp no)
  (fields_autoplaced yes)
  (property "Reference" "#PWR09" (at 176.53 129.54 0) (effects (font (size 1.27 1.27)) (hide yes)))
  (property "Value" "+3V3" (at 176.53 121.5763 0) (effects (font (size 1.27 1.27))))
  (property "Footprint" "" (at 176.53 125.73 0) (effects (font (size 1.27 1.27)) (hide yes)))
  (property "Datasheet" "" (at 176.53 125.73 0) (effects (font (size 1.27 1.27)) (hide yes)))
  (property "Description" "Power symbol creates a global label with name \"+3V3\"" (at 176.53 125.73 0) (effects (font (size 1.27 1.27)) (hide yes)))
  (pin "1"))
 (symbol
  (lib_id "power:+BATT")
  (at 111.76 127 0)
  (unit 1)
  (exclude_from_sim no)
  (in_bom yes)
  (on_board yes)
  (dnp no)
  (fields_autoplaced yes)
  (property "Reference" "#PWR03" (at 111.76 130.81 0) (effects (font (size 1.27 1.27)) (hide yes)))
  (property "Value" "+BATT" (at 111.76 122.8463 0) (effects (font (size 1.27 1.27))))
  (property "Footprint" "" (at 111.76 127 0) (effects (font (size 1.27 1.27)) (hide yes)))
  (property "Datasheet" "" (at 111.76 127 0) (effects (font (size 1.27 1.27)) (hide yes)))
  (property "Description" "Power symbol creates a global label with name \"+BATT\"" (at 111.76 127 0) (effects (font (size 1.27 1.27)) (hide yes)))
  (pin "1"))
 (symbol
  (lib_id "power:+BATT")
  (at 132.08 125.73 0)
  (mirror y)
  (unit 1)
  (exclude_from_sim no)
  (in_bom yes)
  (on_board yes)
  (dnp no)
  (fields_autoplaced yes)
  (property "Reference" "#PWR05" (at 132.08 129.54 0) (effects (font (size 1.27 1.27)) (hide yes)))
  (property "Value" "+BATT" (at 132.08 121.5763 0) (effects (font (size 1.27 1.27))))
  (property "Footprint" "" (at 132.08 125.73 0) (effects (font (size 1.27 1.27)) (hide yes)))
  (property "Datasheet" "" (at 132.08 125.73 0) (effects (font (size 1.27 1.27)) (hide yes)))
  (property "Description" "Power symbol creates a global label with name \"+BATT\"" (at 132.08 125.73 0) (effects (font (size 1.27 1.27)) (hide yes)))
  (pin "1"))
 (symbol
  (lib_id "Device:C")
  (at 149.86 132.08 0)
  (unit 1)
  (exclude_from_sim no)
  (in_bom yes)
  (on_board yes)
  (dnp no)
  (property "Reference" "C3" (at 152.4 130.81 0) (effects (font (size 1.27 1.27)) (justify left)))
  (property "Value" "4.7u" (at 152.4 133.2754 0) (effects (font (size 1.27 1.27)) (justify left)))
  (property "Footprint" "Capacitor_SMD:C_0402_1005Metric" (at 150.8252 135.89 0) (effects (font (size 1.27 1.27)) (hide yes)))
  (property "Datasheet" "~" (at 149.86 132.08 0) (effects (font (size 1.27 1.27)) (hide yes)))
  (property "Description" "Unpolarized capacitor" (at 149.86 132.08 0) (effects (font (size 1.27 1.27)) (hide yes)))
  (property "VOLTAGE" "25V" (at 149.86 132.08 0) (effects (font (size 1.27 1.27)) (hide yes)))
  (property "LCSC" "C2858031" (at 149.86 132.08 0) (effects (font (size 1.27 1.27)) (hide yes)))
  (pin "1")
  (pin "2"))
 (symbol
  (lib_id "power:GND")
  (at 93.98 139.7 0)
  (unit 1)
  (exclude_from_sim no)
  (in_bom yes)
  (on_board yes)
  (dnp no)
  (property "Reference" "#PWR01" (at 93.98 146.05 0) (effects (font (size 1.27 1.27)) (hide yes)))
  (property "Value" "GND" (at 93.98 143.8537 0) (effects (font (size 1.27 1.27))))
  (property "Footprint" "" (at 93.98 139.7 0) (effects (font (size 1.27 1.27)) (hide yes)))
  (property "Datasheet" "" (at 93.98 139.7 0) (effects (font (size 1.27 1.27)) (hide yes)))
  (property "Description" "Power symbol creates a global label with name \"GND\" , ground" (at 93.98 139.7 0) (effects (font (size 1.27 1.27)) (hide yes)))
  (pin "1"))
 (symbol
  (lib_id "Device:C")
  (at 140.97 132.08 0)
  (unit 1)
  (exclude_from_sim no)
  (in_bom yes)
  (on_board yes)
  (dnp no)
  (property "Reference" "C2" (at 143.51 130.81 0) (effects (font (size 1.27 1.27)) (justify left)))
  (property "Value" "4.7u" (at 143.51 133.2754 0) (effects (font (size 1.27 1.27)) (justify left)))
  (property "Footprint" "Capacitor_SMD:C_0402_1005Metric" (at 141.9352 135.89 0) (effects (font (size 1.27 1.27)) (hide yes)))
  (property "Datasheet" "~" (at 140.97 132.08 0) (effects (font (size 1.27 1.27)) (hide yes)))
  (property "Description" "Unpolarized capacitor" (at 140.97 132.08 0) (effects (font (size 1.27 1.27)) (hide yes)))
  (property "VOLTAGE" "25V" (at 140.97 132.08 0) (effects (font (size 1.27 1.27)) (hide yes)))
  (property "LCSC" "C2858031" (at 140.97 132.08 0) (effects (font (size 1.27 1.27)) (hide yes)))
  (pin "1")
  (pin "2")))
